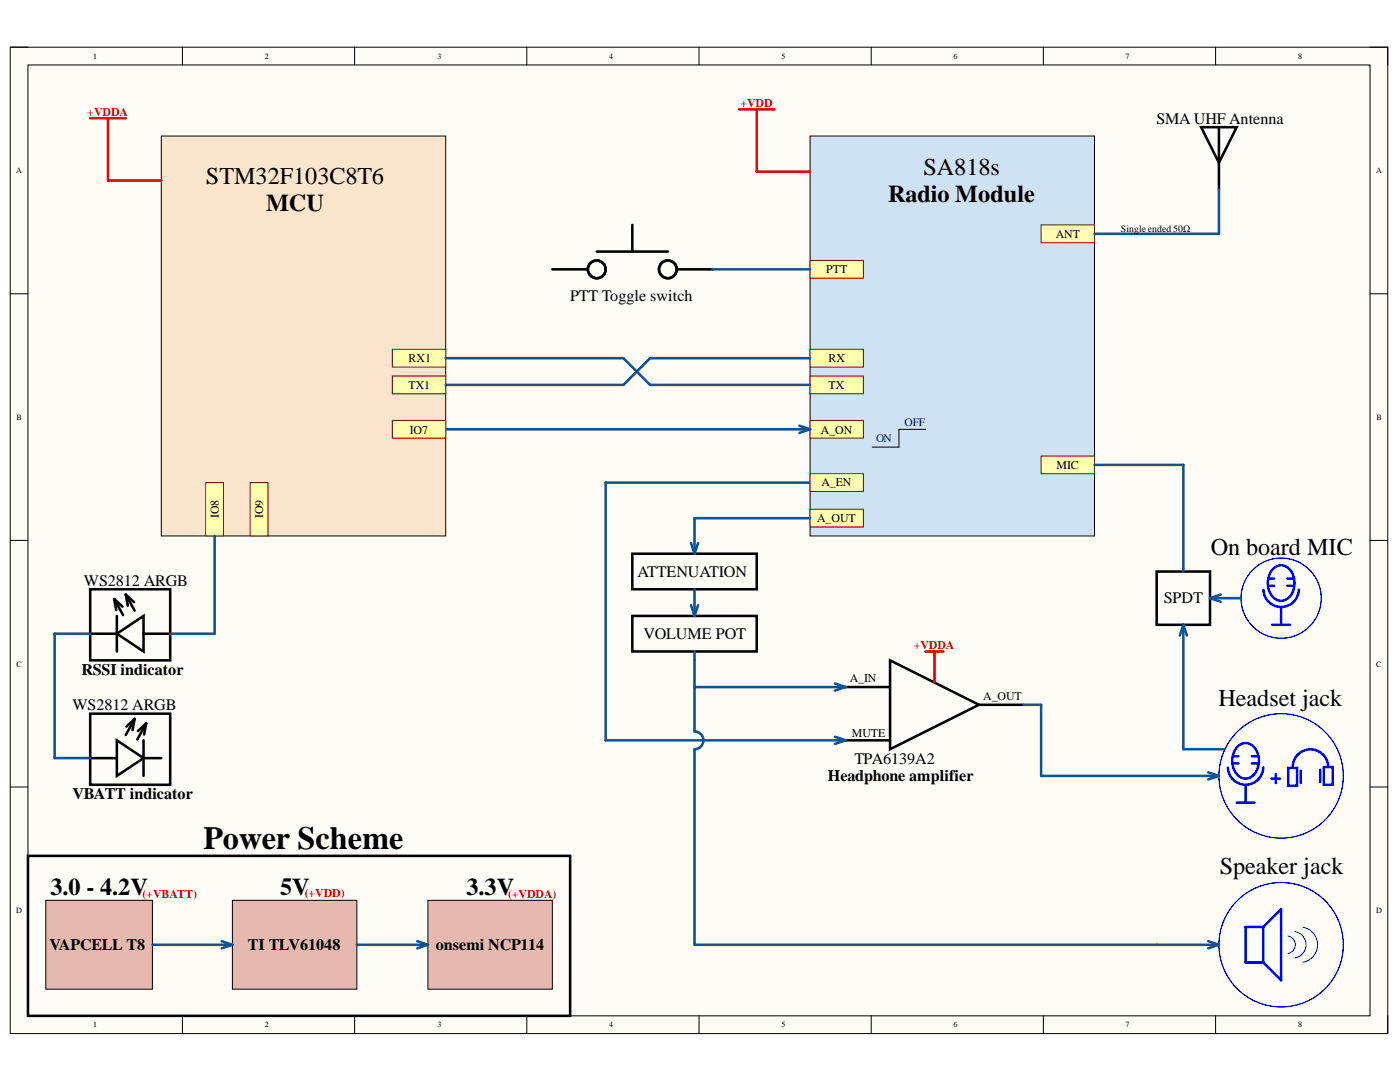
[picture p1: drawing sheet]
<svg xmlns="http://www.w3.org/2000/svg" width="279mm" height="216mm" viewBox="0 0 279 216" stroke-linecap="round" stroke-linejoin="round" font-family="sans-serif">
<path d="M2 9.4h275v196.8h-275z" fill-rule="evenodd" fill="#fffcf8"/>
<path d="M2 9.4h275v196.8h-275z" fill="none" stroke="#000" stroke-width=".2"/>
<path d="M5.6 13h267.8v189.7h-267.8z" fill-rule="evenodd" fill="#fffcf8"/>
<g fill="none" stroke="#000" stroke-width=".2">
<path d="M2 9.4h3.6M5.6 13h267.8v189.7h-267.8zM36.4 9.4v3.6M70.8 9.4v3.6M105.1 9.4v3.6M139.5 9.4v3.6M173.9 9.4v3.6M208.2 9.4v3.6M242.6 9.4v3.6M273.4 9.4h3.6v3.6M2 58.6h3.6M273.4 58.6h3.6"/>
<path d="M2 107.8h3.6M273.4 107.8h3.6M2 157h3.6M273.4 157h3.6M36.4 202.7v3.5M70.8 202.7v3.5M105.1 202.7v3.5M139.5 202.7v3.5M173.9 202.7v3.5M208.2 202.7v3.5M242.6 202.7v3.5M277 202.7v3.5"/>
</g>
<path d="M161.7 27.1h56.7v79.8h-56.7z" fill-rule="evenodd" fill="#cfe2f3"/>
<path d="M161.7 27.1h56.7v79.8h-56.7z" fill="none" stroke="#000" stroke-width=".2"/>
<g fill="none" stroke="#00f" stroke-width=".51">
<path d="M246.1 150.9h1.1M246.1 152.3h1.1M246.9 149a2.37 2.37 0 0 1 2.4-.6 2.37 2.37 0 0 1 1.7 1.8 3.9 3.9 0 0 1-1.8 5.1 2.53 2.53 0 0 1-3-1.9 4.3 4.3 0 0 1 .7-4.4zM248.6 156.6v3.5M249.8 150.9h1.1M249.8 152.3h1.3M252.1 153.1a3.5 3.5 0 0 1-3.5 3.5 3.5 3.5 0 0 1-3.6-3.4M253.7 155.4h1.8M254.6 154.5v1.7M257.1 153.2h1.8v3.6h-1.8zM259.6 153.8v2.4M263.5 153.6v2.5"/>
<path d="M264.2 153.1h1.8v3.5h-1.8zM265.1 152.9a3.5 3.5 0 0 0-3.6-3.4 3.5 3.5 0 0 0-3.5 3.5M246.8 160.1h3.6M252.1 185h-3.5v7.1h3.5M252.1 185v7.1M252.1 185l3.6-3.6v14.2l-3.6-3.5"/>
</g>
<g fill="none" stroke="#00f" stroke-width=".2">
<path d="M257 186.8a1.77 1.77 0 0 1 1.5 1.7 1.77 1.77 0 0 1-1.5 1.8M258.4 185.9a2.66 2.66 0 0 1 2.2 2.6 2.66 2.66 0 0 1-2.2 2.6M260 185a3.5 3.5 0 0 1 2.9 3.5 3.5 3.5 0 0 1-2.9 3.5"/>
<circle cx="255.7" cy="154.8" r="12.4"/>
<circle cx="255.7" cy="188.5" r="12.4"/>
</g>
<path d="M239.7 25.4h7.1l-3.5 7.1zM243.3 25.4v12.4M168.8 137.1h8.8M177.6 131.8l17.8 8.8-17.8 8.9zM195.4 140.6h8.8" fill="none" stroke="#000" stroke-width=".51"/>
<path d="M207.8 154.8h35.5M241.1 154.1l2.2 .7M243.3 154.8l-2.2 .7" fill="none" stroke="#0b5394" stroke-width=".51"/>
<path d="M207.8 44.9h10.6v3.5h-10.6z" fill-rule="evenodd" fill="#ffffb0"/>
<path d="M207.8 44.9h10.6v3.5h-10.6z" fill="none" stroke="#800000" stroke-width=".2"/>
<path d="M243.3 37.8v8.9h-24.9" fill="none" stroke="#0b5394" stroke-width=".51"/>
<path d="M161.7 52h10.6v3.5h-10.6z" fill-rule="evenodd" fill="#ffffb0"/>
<path d="M161.7 52h10.6v3.5h-10.6z" fill="none" stroke="#800000" stroke-width=".2"/>
<path d="M207.8 91h10.6v3.5h-10.6z" fill-rule="evenodd" fill="#ffffb0"/>
<path d="M207.8 91h10.6v3.5h-10.6z" fill="none" stroke="#800000" stroke-width=".2"/>
<path d="M161.7 101.6h10.6v3.6h-10.6z" fill-rule="evenodd" fill="#ffffb0"/>
<path d="M161.7 101.6h10.6v3.6h-10.6z" fill="none" stroke="#800000" stroke-width=".2"/>
<path d="M32.2 27.1h56.7v79.8h-56.7z" fill-rule="evenodd" fill="#fce5cd"/>
<path d="M32.2 27.1h56.7v79.8h-56.7z" fill="none" stroke="#000" stroke-width=".2"/>
<path d="M161.7 69.7h10.6v3.6h-10.6z" fill-rule="evenodd" fill="#ffffb0"/>
<path d="M161.7 69.7h10.6v3.6h-10.6z" fill="none" stroke="#800000" stroke-width=".2"/>
<path d="M161.7 75h10.6v3.6h-10.6z" fill-rule="evenodd" fill="#ffffb0"/>
<path d="M161.7 75h10.6v3.6h-10.6z" fill="none" stroke="#800000" stroke-width=".2"/>
<path d="M78.3 69.7h10.6v3.6h-10.6z" fill-rule="evenodd" fill="#ffffb0"/>
<path d="M78.3 69.7h10.6v3.6h-10.6z" fill="none" stroke="#800000" stroke-width=".2"/>
<path d="M78.3 75h10.6v3.6h-10.6z" fill-rule="evenodd" fill="#ffffb0"/>
<path d="M78.3 75h10.6v3.6h-10.6z" fill="none" stroke="#800000" stroke-width=".2"/>
<path d="M41.1 96.3h3.5v10.6h-3.5z" fill-rule="evenodd" fill="#ffffb0"/>
<path d="M41.1 96.3h3.5v10.6h-3.5z" fill="none" stroke="#800000" stroke-width=".2"/>
<path d="M161.7 83.9h10.6v3.5h-10.6z" fill-rule="evenodd" fill="#ffffb0"/>
<path d="M161.7 83.9h10.6v3.5h-10.6z" fill="none" stroke="#800000" stroke-width=".2"/>
<path d="M184.7 85.7h-5.3v3.5h-5.3" fill="none" stroke="#000" stroke-width=".2"/>
<path d="M88.9 85.7h72.8M159.5 85l2.2 .7M161.7 85.7l-2.2 .7" fill="none" stroke="#0b5394" stroke-width=".51"/>
<path d="M49.9 96.3h3.6v10.6h-3.6z" fill-rule="evenodd" fill="#ffffb0"/>
<path d="M49.9 96.3h3.6v10.6h-3.6z" fill="none" stroke="#800000" stroke-width=".2"/>
<path d="M168.8 147.7h8.8" fill="none" stroke="#000" stroke-width=".51"/>
<path d="M78.3 83.9h10.6v3.5h-10.6z" fill-rule="evenodd" fill="#ffffb0"/>
<path d="M78.3 83.9h10.6v3.5h-10.6z" fill="none" stroke="#800000" stroke-width=".2"/>
<path d="M126.2 110.5h24.8v7.1h-24.8zM5.6 170.8h108.2v31.9h-108.2z" fill="none" stroke="#000" stroke-width=".51"/>
<path d="M88.9 71.5h35.5l5.3 5.3h32M161.7 71.5h-32l-5.3 5.3h-35.5M137.9 108.4l.7 2.1M139.3 108.4l-.7 2.1M161.7 103.4h-23.1v7.1M138.6 131.8v5.3h30.2M166.6 136.4l2.2 .7M168.8 137.1l-2.2 .7M230.8 188.5h12.5M241.1 187.8l2.2 .7M243.3 188.5l-2.2 .7" fill="none" stroke="#0b5394" stroke-width=".51"/>
<path d="M9.1 179.6h21.3v17.8h-21.3z" fill-rule="evenodd" fill="#e6b8af"/>
<path d="M9.1 179.6h21.3v17.8h-21.3z" fill="none" stroke="#000" stroke-width=".2"/>
<path d="M46.4 179.6h24.8v17.8h-24.8z" fill-rule="evenodd" fill="#e6b8af"/>
<path d="M46.4 179.6h24.8v17.8h-24.8z" fill="none" stroke="#000" stroke-width=".2"/>
<path d="M85.4 179.6h24.8v17.8h-24.8z" fill-rule="evenodd" fill="#e6b8af"/>
<path d="M85.4 179.6h24.8v17.8h-24.8z" fill="none" stroke="#000" stroke-width=".2"/>
<path d="M18 23.6h7.1M21.5 23.6v12.4h10.7M147.5 21.8h7.1M151 21.8v12.4h10.7M184.7 130h3.6M186.5 130v6" fill="none" stroke="#f00" stroke-width=".51"/>
<g fill="none" stroke="#0b5394" stroke-width=".51">
<path d="M161.7 96.3h-40.8v51.4h47.9M218.4 92.8h17.8v21.2M138.6 117.6v5.3M241.5 119.4h6M241.5 119.4l2.1 .7M243.6 118.6l-2.1 .8M137.9 120.8l.7 2.1M138.6 130v1.8M139.3 120.8l-.7 2.1M236.2 124.7v24.8h8.1M236.2 124.7l-.8 2.1M236.2 124.7l.7 2.1"/>
<path d="M166.6 147l2.2 .7M168.8 147.7l-2.2 .7M204.2 140.6h3.6v14.2M30.4 188.5h16M44.3 187.8l2.1 .7M46.4 188.5l-2.1 .7M71.2 188.5h14.2M83.3 187.8l2.1 .7M85.4 188.5l-2.1 .7"/>
</g>
<g fill="none" stroke="#000" stroke-width=".51">
<path d="M18 117.6h16v14.2h-16zM22.8 119.5l1.8 3.2M22.8 119.5l.4 2.2M22.8 119.5l1.6 1.5M25.1 118.6l1.8 3.2M25.1 118.6l.4 2.3M25.1 118.6l1.6 1.6M230.8 114h10.7v10.7h-10.7zM18 126.4h5.3M23.3 126.4l5.3-3.5v7.1zM23.3 122.9v7.1M28.6 126.4h5.4"/>
<path d="M126.2 122.9h24.8v7.1h-24.8z"/>
</g>
<path d="M253.2 115.5h1.1M253.2 116.9h1.1M254 113.6a2.36 2.36 0 0 1 2.4-.7 2.36 2.36 0 0 1 1.7 1.9 3.9 3.9 0 0 1-1.8 5 2.53 2.53 0 0 1-3-1.9 4.4 4.4 0 0 1 .7-4.3zM256.9 115.5h1.1M256.9 116.9h1.3M259.2 117.7a3.5 3.5 0 0 1-3.5 3.4 3.5 3.5 0 0 1-3.6-3.4M253.9 124.7h3.6M255.7 121.1v3.6" fill="none" stroke="#00f" stroke-width=".51"/>
<circle cx="255.7" cy="119.4" r="8" fill="none" stroke="#00f" stroke-width=".2"/>
<path d="M161.7 94.5h10.6v3.6h-10.6z" fill-rule="evenodd" fill="#ffffb0"/>
<path d="M161.7 94.5h10.6v3.6h-10.6z" fill="none" stroke="#800000" stroke-width=".2"/>
<g fill="none" stroke="#000" stroke-width=".51">
<path d="M110.2 53.7h7.1M119.1 50.2h14.2M126.2 44.9v5.3M135.1 53.7h7.1M18 142.4h16v14.2h-16zM18 151.3h5.3M23.3 147.7l5.3 3.6-5.3 3.5zM26.9 143.5l-1.8 3.2M26.9 143.5l-1.7 1.5M26.9 143.5l-.4 2.2M28.6 151.3h3.6M28.6 147.7v7.1"/>
<path d="M29.2 144.4l-1.8 3.2M29.2 144.4l-1.7 1.5M29.2 144.4l-.4 2.2"/>
<circle cx="119.1" cy="53.7" r="1.77"/>
<circle cx="133.3" cy="53.7" r="1.77"/>
</g>
<path d="M142.2 53.7h19.5M42.8 106.9v19.5h-8.8M18 126.4h-7.1v24.9h7.1M138.6 137.1v8.9a1.77 1.77 0 0 1 1.8 1.7 1.77 1.77 0 0 1-1.8 1.8v39h92.2" fill="none" stroke="#0b5394" stroke-width=".51"/>
<text font-size="6.4" x="40.6" y="169.4">Power Scheme</text>
<g font-size="4.8">
<text x="184.3" y="35">SA818s</text>
<text x="41.1" y="36.8">STM32F103C8T6</text>
<text x="177.3" y="40.3">Radio Module</text>
<text x="53.1" y="42">MCU</text>
<text x="241.6" y="110.7">On board MIC</text>
<text x="243.2" y="140.9">Headset jack</text>
<text x="10.1" y="178.6">3.0 - 4.2V</text>
<text x="55.9" y="178.6">5V</text>
<text x="93.1" y="178.6">3.3V</text>
<text x="243.4" y="174.4">Speaker jack</text>
</g>
<g font-size="3.2">
<text x="230.8" y="24.7">SMA UHF Antenna</text>
<text x="113.8" y="60.1">PTT Toggle switch</text>
<text x="16.7" y="116.9">WS2812 ARGB</text>
<text x="127.2" y="115.1">ATTENUATION</text>
<text x="232.3" y="120.4">SPDT</text>
<text x="128.4" y="127.5">VOLUME POT</text>
<text x="16.2" y="134.6">RSSI indicator</text>
<text x="14.5" y="141.7">WS2812 ARGB</text>
<text x="165.2" y="155.9">Headphone amplifier</text>
<text x="170.5" y="152.4">TPA6139A2</text>
<text x="14.5" y="159.5">VBATT indicator</text>
<text x="9.9" y="189.6">VAPCELL T8</text>
<text x="49.5" y="189.6">TI TLV61048</text>
<text x="86.9" y="189.6">onsemi NCP114</text>
</g>
<g font-size="2.4" fill="#f00">
<text x="17.4" y="23.1">+VDDA</text>
<text x="147.8" y="21.3">+VDD</text>
<text x="182.4" y="129.5">+VDDA</text>
<text x="28.4" y="179.1">(+VBATT)</text>
<text x="60.8" y="178.9">(+VDD)</text>
<text x="101.4" y="179.1">(+VDDA)</text>
</g>
<g font-size="2.4">
<text x="210.7" y="47.4">ANT</text>
<text x="164.8" y="54.5">PTT</text>
<text x="81.5" y="72.3">RX1</text>
<text x="81.5" y="77.6">TX1</text>
<text x="165.4" y="72.3">RX</text>
<text x="165.4" y="77.6">TX</text>
<text x="81.8" y="86.5">IO7</text>
<text x="163.8" y="86.5">A_ON</text>
<text x="210.9" y="93.6">MIC</text>
<text x="163.9" y="97.1">A_EN</text>
<text x="43.6" y="103.4" transform="rotate(-90 43.6 103.4)">IO8</text>
<text x="52.5" y="103.4" transform="rotate(-90 52.5 103.4)">IO9</text>
<text x="163.1" y="104.2">A_OUT</text>
<text x="169.6" y="136.1">A_IN</text>
<text x="196.2" y="139.7">A_OUT</text>
<text x="170" y="147">MUTE</text>
</g>
<g font-size="2.3" fill="#000080">
<text x="174.8" y="88.2">ON</text>
<text x="180.5" y="85">OFF</text>
</g>
<text font-size="1.9" x="223.7" y="46.3">Singleended 50Ω</text>
<g font-size="1.6">
<text x="18.6" y="11.8">1</text>
<text x="52.9" y="11.8">2</text>
<text x="87.3" y="11.8">3</text>
<text x="121.5" y="11.8">4</text>
<text x="156" y="11.8">5</text>
<text x="190.3" y="11.8">6</text>
<text x="224.6" y="11.8">7</text>
<text x="259.1" y="11.8">8</text>
<text x="3.2" y="34.6">A</text>
<text x="274.6" y="34.6">A</text>
<text x="3.3" y="83.8">B</text>
<text x="274.7" y="83.8">B</text>
<text x="3.3" y="133">C</text>
<text x="274.6" y="133">C</text>
<text x="3.2" y="182.1">D</text>
<text x="274.6" y="182.1">D</text>
<text x="18.6" y="205">1</text>
<text x="52.9" y="205">2</text>
<text x="87.3" y="205">3</text>
<text x="121.5" y="205">4</text>
<text x="156" y="205">5</text>
<text x="190.3" y="205">6</text>
<text x="224.6" y="205">7</text>
<text x="259.1" y="205">8</text>
</g>
</svg>
